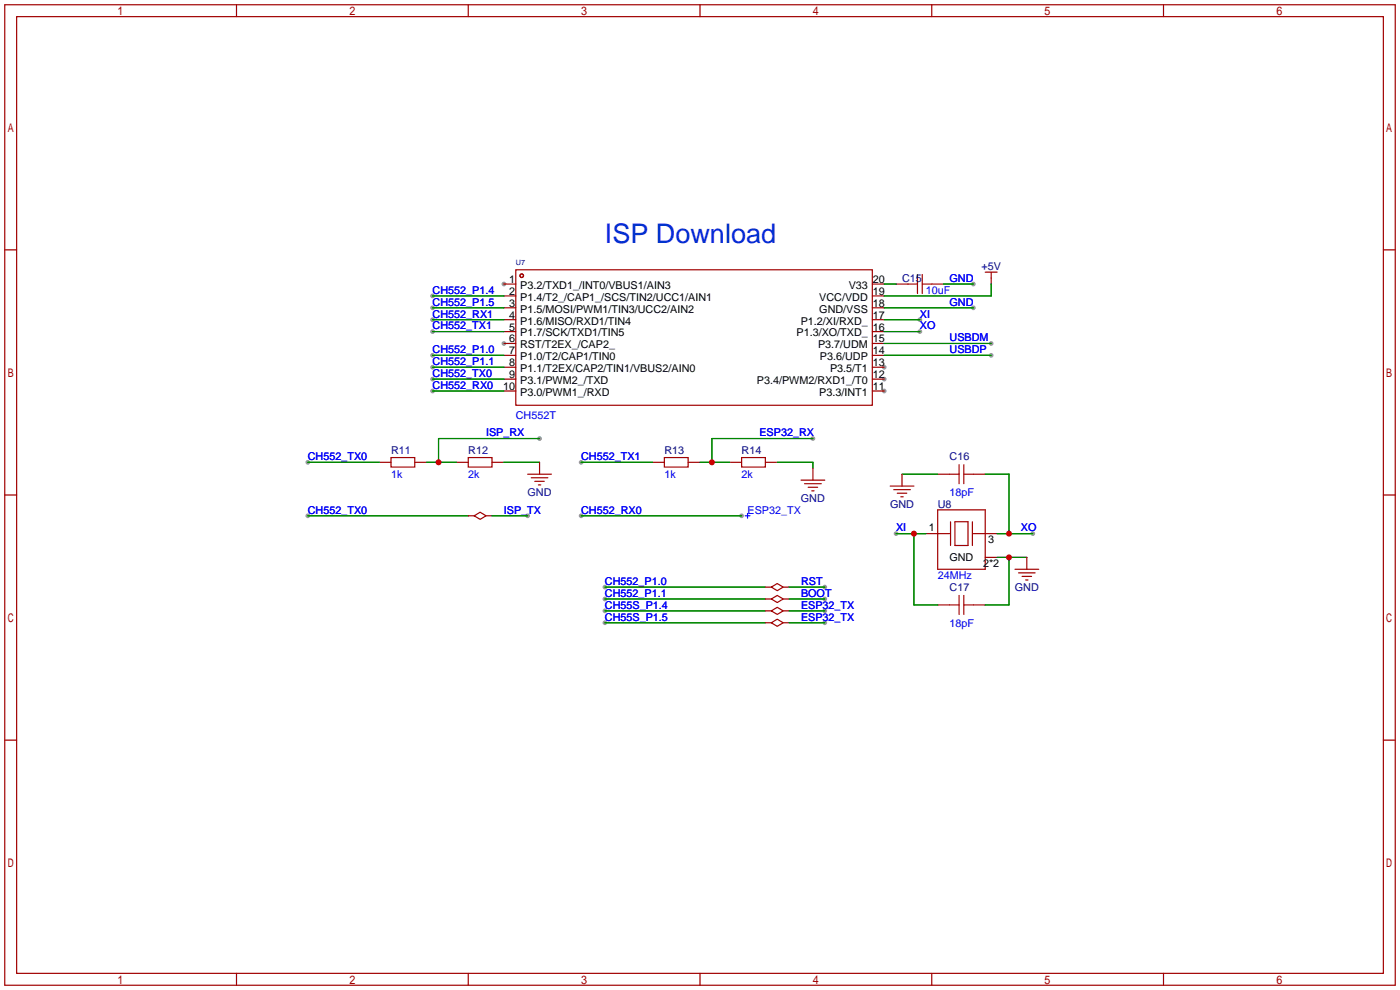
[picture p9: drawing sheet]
<svg xmlns="http://www.w3.org/2000/svg" width="299mm" height="212mm" viewBox="0 0 299 212" stroke-linecap="round" stroke-linejoin="round" font-family="sans-serif">
<g fill="#999">
<circle cx="107.7" cy="60.7" r=".51"/>
<circle cx="107.7" cy="73.4" r=".51"/>
<circle cx="189" cy="83.6" r=".51"/>
<circle cx="189" cy="81" r=".51"/>
<circle cx="189" cy="78.5" r=".51"/>
<circle cx="92.5" cy="63.2" r=".51"/>
<circle cx="92.5" cy="65.8" r=".51"/>
<circle cx="92.5" cy="68.3" r=".51"/>
<circle cx="92.5" cy="70.9" r=".51"/>
<circle cx="92.5" cy="75.9" r=".51"/>
<circle cx="92.5" cy="78.5" r=".51"/>
<circle cx="92.5" cy="81" r=".51"/>
<circle cx="92.5" cy="83.6" r=".51"/>
<circle cx="208" cy="60.7" r=".51"/>
<circle cx="208" cy="65.8" r=".51"/>
<circle cx="211.8" cy="73.4" r=".51"/>
<circle cx="211.8" cy="75.9" r=".51"/>
<circle cx="196.6" cy="68.3" r=".51"/>
<circle cx="196.6" cy="70.9" r=".51"/>
<circle cx="220.7" cy="114" r=".51"/>
<circle cx="191.5" cy="114" r=".51"/>
<circle cx="173.7" cy="93.7" r=".51"/>
<circle cx="124.2" cy="98.8" r=".51"/>
<circle cx="129.3" cy="125.5" r=".51"/>
<circle cx="129.3" cy="128" r=".51"/>
<circle cx="129.3" cy="130.6" r=".51"/>
<circle cx="129.3" cy="133.1" r=".51"/>
<circle cx="115.3" cy="93.7" r=".51"/>
<circle cx="65.8" cy="98.8" r=".51"/>
<circle cx="124.2" cy="110.2" r=".51"/>
<circle cx="158.5" cy="110.2" r=".51"/>
<circle cx="65.8" cy="110.2" r=".51"/>
<circle cx="176.3" cy="133.1" r=".51"/>
<circle cx="176.3" cy="130.6" r=".51"/>
<circle cx="176.3" cy="128" r=".51"/>
<circle cx="176.3" cy="125.5" r=".51"/>
<circle cx="112.8" cy="110.2" r=".51"/>
</g>
<g fill="none" stroke="#a10000" stroke-width=".25">
<path d="M1 1h297.2v209.6h-297.2zM3.6 3.6h292.1v204.4h-292.1zM50.5 1v2.6M100.1 1v2.6M149.6 1v2.6M199.1 1v2.6M248.7 1v2.6M1 53.4h2.6M110.2 57.7h76.2v28.9h-76.2zM196.1 58.7v4M197.1 58.7v4M210.6 58.2h2.5"/>
<path d="M211.8 58.2v2.5M295.7 53.4h2.5M107.7 60.7h2.5M107.7 63.2h2.5M107.7 65.8h2.5M107.7 68.3h2.5M107.7 70.9h2.5M107.7 73.4h2.5M107.7 75.9h2.5M107.7 78.5h2.5M186.4 60.7h2.6M186.4 63.2h2.6"/>
<path d="M186.4 65.8h2.6M186.4 68.3h2.6M186.4 70.9h2.6M186.4 73.4h2.6M186.4 75.9h2.6M186.4 78.5h2.6M191.5 60.7h4.6M197.1 60.7h4.6M81 98.8h2.6M83.6 97.8h5v2h-5zM88.6 98.8h2.6M97.5 98.8h2.6"/>
<path d="M100.1 97.8h5.1v2h-5.1zM105.2 98.8h2.5M107.7 81h2.5M107.7 83.6h2.5M115.3 98.8v2.5M139.4 98.8h2.6M142 97.8h5.1v2h-5.1zM147.1 98.8h2.5M156 98.8h2.5M158.5 97.8h5.1v2h-5.1zM163.6 98.8h2.5M186.4 81h2.6"/>
<path d="M186.4 83.6h2.6M205 99.3v4.1M206 99.3v4.1M1 105.8h2.6M100.1 110.2h1.2M101.3 110.2l1.3-.7 1.3 .7-1.3 .8zM103.9 110.2h1.3M112.8 101.3h5.1M113.5 102.1h3.6M114.3 102.9h2M115.1 103.6h.5M171.2 102.6h5.1"/>
<path d="M172 103.4h3.5M172.7 104.1h2.1M173.5 104.9h.5M173.7 100.1v2.5M190.2 103.9h5.1M191 104.6h3.6M191.8 105.4h2M192.5 106.2h.5M192.8 101.3v2.6M197.9 114h5M200.4 109h10.2v12.7h-10.2zM200.4 101.3h4.6"/>
<path d="M203.1 111.5v5.1M204.1 111.5h2.8v5.1h-2.8zM206 101.3h4.6M207.8 111.5v5.1M208 114h5.1M210.6 119.1h2.5M219.5 119.1v2.6M295.7 105.8h2.5M163.6 125.5h1.2M163.6 128h1.2M163.6 130.6h1.2M163.6 133.1h1.2"/>
<path d="M164.8 125.5l1.3-.8 1.3 .8-1.3 .7zM164.8 128l1.3-.7 1.3 .7-1.3 .8zM164.8 130.6l1.3-.8 1.3 .8-1.3 .7zM164.8 133.1l1.3-.8 1.3 .8-1.3 .8zM167.4 125.5h1.3M167.4 128h1.3M167.4 130.6h1.3M167.4 133.1h1.3M200.4 129.3h4.6M205 127.3v4M206 129.3h4.6M206 127.3v4"/>
<path d="M216.9 121.7h5.1M217.7 122.4h3.5M218.4 123.2h2.1M219.2 124h.5M1 158.2h2.6M295.7 158.2h2.5M50.5 208v2.6M100.1 208v2.6M149.6 208v2.6M199.1 208v2.6M248.7 208v2.6"/>
<circle cx="111.5" cy="58.9" r=".38"/>
</g>
<g fill="none" stroke="#008700" stroke-width=".25">
<path d="M92.5 63.2h15.2M92.5 65.8h15.2M92.5 68.3h15.2M92.5 70.9h15.2M92.5 75.9h15.2M92.5 78.5h15.2M189 65.8h19M189 68.3h7.6M189 70.9h7.6M189 75.9h22.8M189 60.7h2.5M189 73.4h22.8"/>
<path d="M201.7 60.7h6.3M211.8 60.7v2.5h-22.8M65.8 98.8h15.2M91.2 98.8h6.3M92.5 81h15.2M92.5 83.6h15.2M107.7 98.8h7.6M115.3 93.7h-21.6v5.1M124.2 98.8h15.2M149.6 98.8h6.4M166.1 98.8h7.6v1.3M173.7 93.7h-21.6v5.1"/>
<path d="M65.8 110.2h34.3M105.2 110.2h7.6M124.2 110.2h34.3M191.5 114h6.4M192.8 101.3h7.6M195.3 114v15.3h5.1M210.6 101.3h5v12.7M213.1 114h7.6M213.1 119.1h6.4M215.6 119.1v10.2h-5M129.3 125.5h34.3M129.3 128h34.3"/>
<path d="M129.3 130.6h34.3M129.3 133.1h34.3M168.7 125.5h7.6M168.7 128h7.6M168.7 130.6h7.6M168.7 133.1h7.6"/>
</g>
<path d="M159.3 110.2h1M159.8 109.7v1" fill="none" stroke="#00f" stroke-width=".25"/>
<g fill="#c00">
<circle cx="215.6" cy="114" r=".63"/>
<circle cx="195.3" cy="114" r=".63"/>
<circle cx="215.6" cy="119.1" r=".63"/>
<circle cx="152.1" cy="98.8" r=".63"/>
<circle cx="93.7" cy="98.8" r=".63"/>
</g>
<text font-size="5.8" fill="#03c" x="129.3" y="51.9">ISP Download</text>
<g font-size="2.3" fill="#000080">
<text x="209.8" y="57.7">+5V</text>
<text x="192.8" y="60.2">C15</text>
<text x="83.6" y="97.1">R11</text>
<text x="100.1" y="97.1">R12</text>
<text x="142" y="97.1">R13</text>
<text x="158.5" y="97.1">R14</text>
<text x="202.9" y="98.3">C16</text>
<text x="112.8" y="106">GND</text>
<text x="171.2" y="107.2">GND</text>
<text x="190.2" y="108.5">GND</text>
<text x="200.4" y="108.5">U8</text>
<text x="202.9" y="126.3">C17</text>
<text x="216.9" y="126.3">GND</text>
</g>
<g font-size="2.3" fill="#00f">
<text x="92.5" y="62.8">CH552_P1.4</text>
<text x="92.5" y="65.3">CH552_P1.5</text>
<text x="197.9" y="62.8">10uF</text>
<text x="202.9" y="60.2">GND</text>
<text x="202.9" y="65.3">GND</text>
<text x="92.5" y="67.9">CH552_RX1</text>
<text x="92.5" y="70.4">CH552_TX1</text>
<text x="196.6" y="67.9">XI</text>
<text x="196.6" y="70.4">XO</text>
<text x="92.5" y="75.5">CH552_P1.0</text>
<text x="202.9" y="72.9">USBDM</text>
<text x="202.9" y="75.5">USBDP</text>
<text x="92.5" y="78">CH552_P1.1</text>
<text x="92.5" y="80.6">CH552_TX0</text>
<text x="92.5" y="83.1">CH552_RX0</text>
<text x="110.2" y="89.5">CH552T</text>
<text x="103.9" y="93.3">ISP_RX</text>
<text x="162.3" y="93.3">ESP32_RX</text>
<text x="65.8" y="98.3">CH552_TX0</text>
<text x="124.2" y="98.3">CH552_TX1</text>
<text x="83.6" y="102.2">1k</text>
<text x="100.1" y="102.2">2k</text>
<text x="142" y="102.2">1k</text>
<text x="158.5" y="102.2">2k</text>
<text x="202.9" y="106">18pF</text>
<text x="65.8" y="109.8">CH552_TX0</text>
<text x="107.7" y="109.8">ISP_TX</text>
<text x="124.2" y="109.8">CH552_RX0</text>
<text x="159.8" y="109.8">ESP32_TX</text>
<text x="191.5" y="113.6">XI</text>
<text x="218.2" y="113.6">XO</text>
<text x="129.3" y="125">CH552_P1.0</text>
<text x="171.2" y="125">RST</text>
<text x="200.4" y="123.7">24MHz</text>
<text x="129.3" y="127.6">CH552_P1.1</text>
<text x="129.3" y="130.1">CH55S_P1.4</text>
<text x="171.2" y="130.1">ESP32_TX</text>
<text x="171.2" y="127.6">BOOT</text>
<text x="129.3" y="132.6">CH55S_P1.5</text>
<text x="171.2" y="132.6">ESP32_TX</text>
<text x="202.9" y="133.9">18pF</text>
</g>
<g font-size="2.3">
<text x="108.8" y="60.5">1</text>
<text x="108.8" y="63">2</text>
<text x="108.8" y="65.6">3</text>
<text x="111.2" y="61.7">P3.2/TXD1_/INT0/VBUS1/AIN3</text>
<text x="111.2" y="64.3">P1.4/T2_/CAP1_/SCS/TIN2/UCC1/AIN1</text>
<text x="175.1" y="64.3">VCC/VDD</text>
<text x="181.4" y="61.7">V33</text>
<text x="186.6" y="65.6">18</text>
<text x="186.6" y="63">19</text>
<text x="186.6" y="60.5">20</text>
<text x="108.8" y="68.1">4</text>
<text x="108.8" y="70.6">5</text>
<text x="111.2" y="66.8">P1.5/MOSI/PWM1/TIN3/UCC2/AIN2</text>
<text x="111.2" y="69.4">P1.6/MISO/RXD1/TIN4</text>
<text x="111.2" y="71.9">P1.7/SCK/TXD1/TIN5</text>
<text x="170.2" y="71.9">P1.3/XO/TXD_</text>
<text x="171.1" y="69.4">P1.2/XI/RXD_</text>
<text x="175.1" y="66.8">GND/VSS</text>
<text x="186.6" y="70.6">16</text>
<text x="186.6" y="68.1">17</text>
<text x="108.8" y="73.2">6</text>
<text x="108.8" y="75.7">7</text>
<text x="111.2" y="74.4">RST/T2EX_/CAP2_</text>
<text x="111.2" y="77">P1.0/T2/CAP1/TIN0</text>
<text x="174.8" y="74.4">P3.7/UDM</text>
<text x="175.2" y="77">P3.6/UDP</text>
<text x="186.6" y="75.7">14</text>
<text x="186.6" y="73.2">15</text>
<text x="107.5" y="83.3">10</text>
<text x="108.8" y="78.3">8</text>
<text x="108.8" y="80.8">9</text>
<text x="111.2" y="79.5">P1.1/T2EX/CAP2/TIN1/VBUS2/AIN0</text>
<text x="111.2" y="82.1">P3.1/PWM2_/TXD</text>
<text x="161.8" y="82.1">P3.4/PWM2/RXD1_/T0</text>
<text x="177.4" y="79.5">P3.5/T1</text>
<text x="186.6" y="83.3">11</text>
<text x="186.6" y="80.8">12</text>
<text x="186.6" y="78.3">13</text>
<text x="111.2" y="84.6">P3.0/PWM1_/RXD</text>
<text x="175.1" y="84.6">P3.3/INT1</text>
<text x="198.5" y="113.6">1</text>
<text x="202.9" y="119.9">GND</text>
<text x="211.2" y="116.1">3</text>
<text x="210.1" y="121.2">2*2</text>
</g>
<text font-size="1.6" fill="#000080" x="110.2" y="56.6">U7</text>
</svg>
